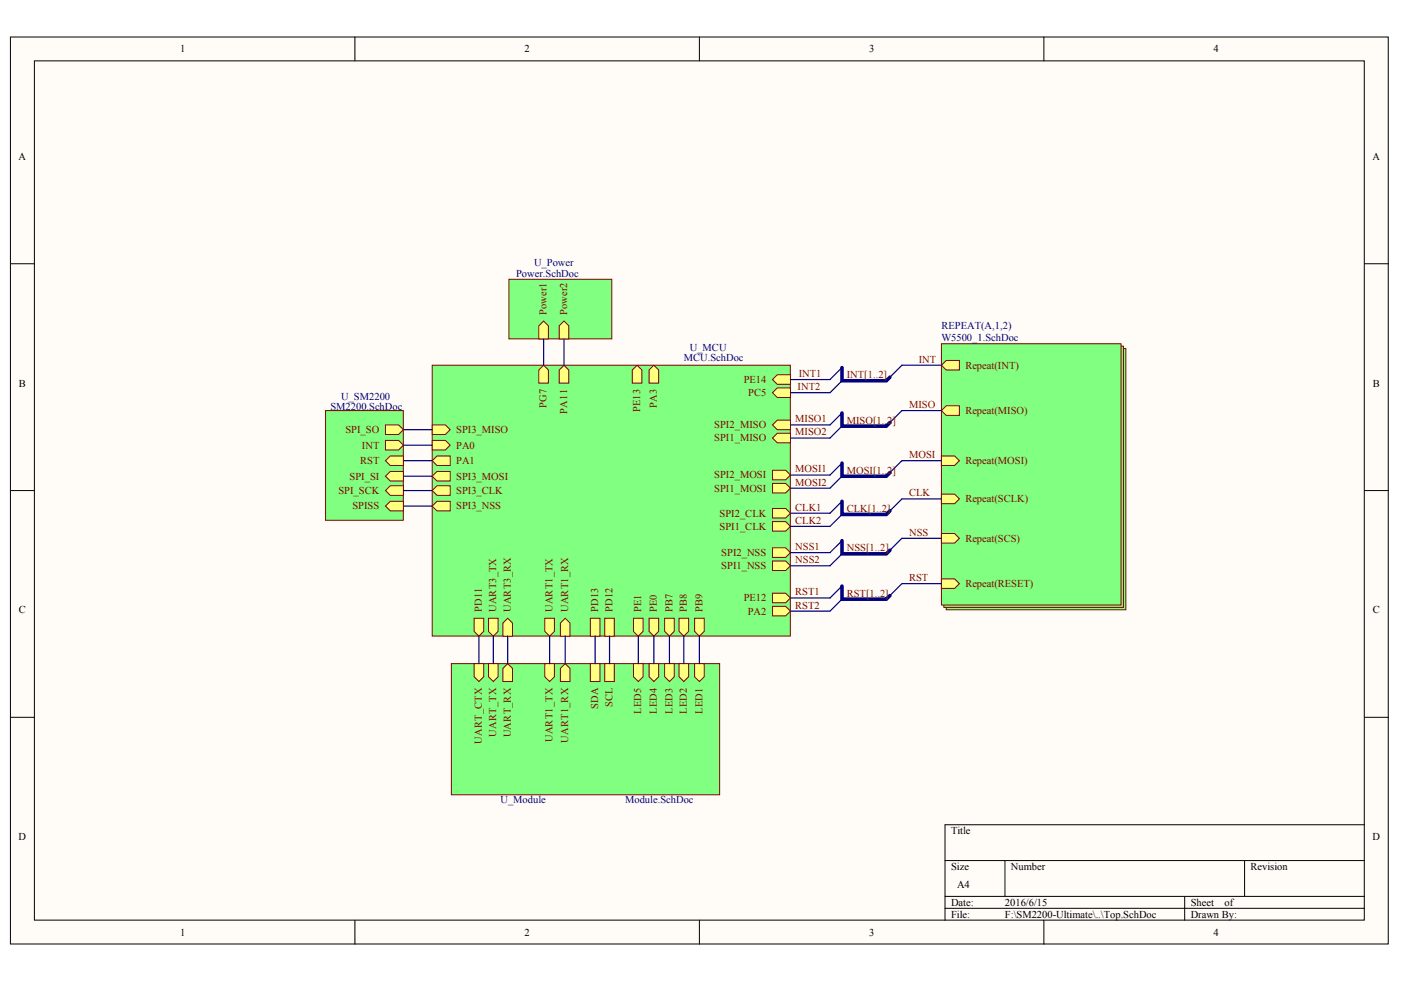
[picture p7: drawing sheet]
<svg xmlns="http://www.w3.org/2000/svg" width="287mm" height="202mm" viewBox="0 0 287 202" stroke-linecap="round" stroke-linejoin="round" font-family="sans-serif">
<g fill="#fffcf8" stroke="#000" stroke-width=".2">
<path d="M2.1 7.6h282.1v185.7h-282.1z"/>
<path d="M7 12.5h272.3v175.9h-272.3z"/>
</g>
<g fill="none" stroke="#000" stroke-width=".2">
<path d="M72.7 7.6v4.9M143.2 7.6v4.9M213.7 7.6v4.9M2.1 54h4.9M279.3 54h4.9M2.1 100.5h4.9M279.3 100.5h4.9M2.1 146.9h4.9M279.3 146.9h4.9M193.5 176.2h85.8M205.7 176.2v7.4M254.8 176.2v7.4"/>
<path d="M279.3 168.9h-85.8v19.6M72.7 188.5v4.9M143.2 188.5v4.9M193.5 183.6h85.8M193.5 186h85.8M213.7 188.5v4.9M242.5 183.6v4.9"/>
</g>
<g fill="#80ff80" stroke="#800000" stroke-width=".2">
<path d="M193.7 71.4h36.8v53.5h-36.8z"/>
<path d="M193.2 70.9h36.8v53.5h-36.8z"/>
<path d="M192.7 70.4h36.8v53.5h-36.8z"/>
</g>
<g fill="#ffff80" stroke="#800000" stroke-width=".2">
<path d="M192.7 118.6h2.7l1 .9-1 1h-2.7z" fill-rule="evenodd"/>
<path d="M192.7 74.8l1-1h2.7v2h-2.7z" fill-rule="evenodd"/>
<path d="M192.7 109.3h2.7l1 .9-1 1h-2.7z" fill-rule="evenodd"/>
<path d="M192.7 101.2h2.7l1 1-1 1h-2.7z" fill-rule="evenodd"/>
<path d="M192.7 93.4h2.7l1 1-1 .9h-2.7z" fill-rule="evenodd"/>
<path d="M192.7 84.1l1-1h2.7v2h-2.7z" fill-rule="evenodd"/>
</g>
<path d="M92.4 135.9h54.9v26.9h-54.9z" fill="#80ff80" stroke="#800000" stroke-width=".2"/>
<g fill="#ffff80" stroke="#800000" stroke-width=".2">
<path d="M103 136.9l.9-1 1 1v2.7h-1.9z" fill-rule="evenodd"/>
<path d="M100 135.9h2v2.7l-1 1-1-1z" fill-rule="evenodd"/>
<path d="M97.1 135.9h1.9v2.7l-1 1-.9-1z" fill-rule="evenodd"/>
<path d="M123.8 135.9h2v3.7h-2z" fill-rule="evenodd"/>
<path d="M120.9 135.9h1.9v3.7h-1.9z" fill-rule="evenodd"/>
<path d="M111.5 135.9h2v2.7l-1 1-1-1z" fill-rule="evenodd"/>
<path d="M114.7 136.9l1-1 1 1v2.7h-2z" fill-rule="evenodd"/>
<path d="M142.2 135.9h2v2.7l-1 1-1-1z" fill-rule="evenodd"/>
<path d="M139 135.9h2v2.7l-1 1-1-1z" fill-rule="evenodd"/>
<path d="M136.1 135.9h1.9v2.7l-1 1-.9-1z" fill-rule="evenodd"/>
<path d="M132.9 135.9h1.9v2.7l-.9 1-1-1z" fill-rule="evenodd"/>
<path d="M129.7 135.9h1.9v2.7l-.9 1-1-1z" fill-rule="evenodd"/>
</g>
<path d="M66.6 84.1h16v22.5h-16z" fill="#80ff80" stroke="#800000" stroke-width=".2"/>
<g fill="#ffff80" stroke="#800000" stroke-width=".2">
<path d="M78.9 103.6l1-.9h2.7v1.9h-2.7z" fill-rule="evenodd"/>
<path d="M78.9 100.5l1-1h2.7v1.9h-2.7z" fill-rule="evenodd"/>
<path d="M78.9 97.5l1-.9h2.7v1.9h-2.7z" fill-rule="evenodd"/>
<path d="M78.9 87h2.7l1 1-1 1h-2.7z" fill-rule="evenodd"/>
<path d="M78.9 94.4l1-1h2.7v1.9h-2.7z" fill-rule="evenodd"/>
<path d="M78.9 90.2h2.7l1 1-1 1h-2.7z" fill-rule="evenodd"/>
</g>
<path d="M104.2 57.2h21v12.2h-21z" fill="#80ff80" stroke="#800000" stroke-width=".2"/>
<g fill="#ffff80" stroke="#800000" stroke-width=".2">
<path d="M110.3 66.7l1-.9 1 .9v2.7h-2z" fill-rule="evenodd"/>
<path d="M114.5 66.7l1-.9 .9 .9v2.7h-1.9z" fill-rule="evenodd"/>
</g>
<path d="M88.5 74.8h73.3v55.5h-73.3z" fill="#80ff80" stroke="#800000" stroke-width=".2"/>
<g fill="#ffff80" stroke="#800000" stroke-width=".2">
<path d="M158.1 114.9h2.7l1 1-1 .9h-2.7z" fill-rule="evenodd"/>
<path d="M158.1 106.8h2.7l1 1-1 1h-2.7z" fill-rule="evenodd"/>
<path d="M158.1 89.7l1-1h2.7v2h-2.7z" fill-rule="evenodd"/>
<path d="M158.1 99h2.7l1 1-1 1h-2.7z" fill-rule="evenodd"/>
<path d="M158.1 112.2h2.7l1 1-1 1h-2.7z" fill-rule="evenodd"/>
<path d="M158.1 104.1h2.7l1 1-1 1h-2.7z" fill-rule="evenodd"/>
<path d="M158.1 87l1-1h2.7v2h-2.7z" fill-rule="evenodd"/>
<path d="M158.1 96.3h2.7l1 1-1 1h-2.7z" fill-rule="evenodd"/>
<path d="M132.9 75.8l1-1 .9 1v2.7h-1.9z" fill-rule="evenodd"/>
<path d="M158.1 80.4l1-1h2.7v2h-2.7z" fill-rule="evenodd"/>
<path d="M158.1 77.7l1-.9h2.7v1.9h-2.7z" fill-rule="evenodd"/>
<path d="M129.4 75.8l1-1 1 1v2.7h-2z" fill-rule="evenodd"/>
<path d="M158.1 121.5h2.7l1 1-1 .9h-2.7z" fill-rule="evenodd"/>
<path d="M158.1 124.2h2.7l1 1-1 .9h-2.7z" fill-rule="evenodd"/>
<path d="M88.5 94.4l1-1h2.7v1.9h-2.7z" fill-rule="evenodd"/>
<path d="M88.5 90.2h2.7l1 1-1 1h-2.7z" fill-rule="evenodd"/>
<path d="M111.5 126.6h2v2.7l-1 1-1-1z" fill-rule="evenodd"/>
<path d="M114.7 127.6l1-1 1 1v2.7h-2z" fill-rule="evenodd"/>
<path d="M100 126.6h2v2.7l-1 1-1-1z" fill-rule="evenodd"/>
<path d="M103 127.6l.9-1 1 1v2.7h-1.9z" fill-rule="evenodd"/>
<path d="M97.1 126.6h1.9v2.7l-1 1-.9-1z" fill-rule="evenodd"/>
<path d="M120.9 126.6h1.9v3.7h-1.9z" fill-rule="evenodd"/>
<path d="M123.8 126.6h2v3.7h-2z" fill-rule="evenodd"/>
<path d="M110.3 75.8l1-1 1 1v2.7h-2z" fill-rule="evenodd"/>
<path d="M114.5 75.8l1-1 .9 1v2.7h-1.9z" fill-rule="evenodd"/>
<path d="M129.7 126.6h1.9v2.7l-.9 1-1-1z" fill-rule="evenodd"/>
<path d="M132.9 126.6h1.9v2.7l-.9 1-1-1z" fill-rule="evenodd"/>
<path d="M142.2 126.6h2v2.7l-1 1-1-1z" fill-rule="evenodd"/>
<path d="M139 126.6h2v2.7l-1 1-1-1z" fill-rule="evenodd"/>
<path d="M136.1 126.6h1.9v2.7l-1 1-.9-1z" fill-rule="evenodd"/>
<path d="M88.5 100.5l1-1h2.7v1.9h-2.7z" fill-rule="evenodd"/>
<path d="M88.5 97.5l1-.9h2.7v1.9h-2.7z" fill-rule="evenodd"/>
<path d="M88.5 103.6l1-.9h2.7v1.9h-2.7z" fill-rule="evenodd"/>
<path d="M88.5 87h2.7l1 1-1 1h-2.7z" fill-rule="evenodd"/>
</g>
<g fill="none" stroke="#000080" stroke-width=".25">
<path d="M111.3 69.4v5.4M115.5 69.4v5.4M172.4 75.3l-2.5 2.4h-8.1M172.4 78l-2.5 2.4h-8.1M192.7 74.8h-8.1l-2.4 2.4M82.6 94.4h5.9M82.6 88h5.9M82.6 91.2h5.9M82.6 97.5h5.9M172.4 84.6l-2.5 2.4h-8.1M172.4 87.3l-2.5 2.4h-8.1M172.4 94.8l-2.5 2.5h-8.1"/>
<path d="M172.4 97.5l-2.5 2.5h-8.1M192.7 84.1h-8.1l-2.4 2.4M192.7 94.4h-8.1l-2.4 2.4M82.6 100.5h5.9M82.6 103.6h5.9M172.4 102.7l-2.5 2.4h-8.1M172.4 105.4l-2.5 2.4h-8.1M172.4 110.7l-2.5 2.5h-8.1M172.4 113.4l-2.5 2.5h-8.1M192.7 102.2h-8.1l-2.4 2.4M192.7 110.2h-8.1l-2.4 2.5M192.7 119.5h-8.1l-2.4 2.5"/>
<path d="M98 130.3v5.6M101 130.3v5.6M103.9 130.3v5.6M112.5 130.3v5.6M115.7 130.3v5.6M121.8 130.3v5.6M124.8 130.3v5.6M130.7 130.3v5.6M133.9 130.3v5.6M137 130.3v5.6M140 130.3v5.6M143.2 130.3v5.6"/>
<path d="M172.4 120l-2.5 2.5h-8.1M172.4 122.7l-2.5 2.5h-8.1"/>
</g>
<path d="M172.4 75.3v2.7h9l.8-.8M172.4 84.6v2.7h9l.8-.8M172.4 94.8v2.7h9l.8-.7M172.4 102.7v2.7h9l.8-.8M172.4 110.7v2.7h9l.8-.7M172.4 120v2.7h9l.8-.7" fill="none" stroke="#000080" stroke-width=".74"/>
<g font-size="2.2">
<text x="36.9" y="10.7">1</text>
<text x="107.4" y="10.7">2</text>
<text x="177.9" y="10.7">3</text>
<text x="248.4" y="10.7">4</text>
<text x="3.8" y="32.7">A</text>
<text x="281" y="32.7">A</text>
<text x="3.9" y="79.2">B</text>
<text x="281.1" y="79.2">B</text>
<text x="3.9" y="125.6">C</text>
<text x="281.1" y="125.6">C</text>
<text x="3.8" y="172.1">D</text>
<text x="194.7" y="170.8">Title</text>
<text x="281" y="172.1">D</text>
<text x="194.7" y="178.2">Size</text>
<text x="207" y="178.2">Number</text>
<text x="256" y="178.2">Revision</text>
<text x="194.7" y="185.5">Date:</text>
<text x="195.9" y="181.8">A4</text>
<text x="205.7" y="185.5">2016/6/15</text>
<text x="243.7" y="185.5">Sheet</text>
<text x="250.7" y="185.5">of</text>
<text x="36.9" y="191.6">1</text>
<text x="107.4" y="191.6">2</text>
<text x="177.9" y="191.6">3</text>
<text x="194.7" y="187.9">File:</text>
<text x="205.7" y="187.9">F:\SM2200-Ultimate\..\Top.SchDoc</text>
<text x="243.7" y="187.9">Drawn By:</text>
<text x="248.4" y="191.6">4</text>
</g>
<g font-size="2.2" fill="#000080">
<text x="105.6" y="56.7">Power.SchDoc</text>
<text x="109.3" y="54.5">U_Power</text>
<text x="141.2" y="71.8">U_MCU</text>
<text x="192.7" y="67.4">REPEAT(A,1,2)</text>
<text x="192.7" y="69.9">W5500_1.SchDoc</text>
<text x="140" y="74">MCU.SchDoc</text>
<text x="69.8" y="81.9">U_SM2200</text>
<text x="67.6" y="84.1">SM2200.SchDoc</text>
<text x="102.5" y="164.5">U_Module</text>
<text x="128" y="164.5">Module.SchDoc</text>
</g>
<g font-size="2.2" fill="#800000">
<text x="163.5" y="77.2">INT1</text>
<text x="173.3" y="77.5">INT[1..2]</text>
<text x="188.1" y="74.3">INT</text>
<text x="197.6" y="75.5">Repeat(INT)</text>
<text x="152.3" y="78.4">PE14</text>
<text x="153.2" y="81.1">PC5</text>
<text x="163.3" y="79.9">INT2</text>
<text x="186.1" y="83.6">MISO</text>
<text x="70.7" y="88.7">SPI_SO</text>
<text x="93.4" y="88.7">SPI3_MISO</text>
<text x="146.2" y="87.7">SPI2_MISO</text>
<text x="162.8" y="86.5">MISO1</text>
<text x="162.8" y="89.2">MISO2</text>
<text x="173.3" y="86.7">MISO[1..2]</text>
<text x="197.6" y="84.8">Repeat(MISO)</text>
<text x="73.7" y="95.1">RST</text>
<text x="74.1" y="91.9">INT</text>
<text x="93.4" y="95.1">PA1</text>
<text x="93.4" y="91.9">PA0</text>
<text x="146.2" y="90.4">SPI1_MISO</text>
<text x="186.1" y="93.8">MOSI</text>
<text x="197.6" y="95.1">Repeat(MOSI)</text>
<text x="69.3" y="101.2">SPI_SCK</text>
<text x="71.6" y="98.2">SPI_SI</text>
<text x="93.4" y="101.2">SPI3_CLK</text>
<text x="93.4" y="98.2">SPI3_MOSI</text>
<text x="146.2" y="100.7">SPI1_MOSI</text>
<text x="146.2" y="98">SPI2_MOSI</text>
<text x="162.8" y="96.8">MOSI1</text>
<text x="162.8" y="99.5">MOSI2</text>
<text x="173.3" y="97">MOSI[1..2]</text>
<text x="186.1" y="101.7">CLK</text>
<text x="72.1" y="104.3">SPISS</text>
<text x="93.4" y="104.3">SPI3_NSS</text>
<text x="147.3" y="105.8">SPI2_CLK</text>
<text x="162.8" y="104.6">CLK1</text>
<text x="162.8" y="107.3">CLK2</text>
<text x="173.3" y="104.8">CLK[1..2]</text>
<text x="197.6" y="102.9">Repeat(SCLK)</text>
<text x="147.3" y="108.5">SPI1_CLK</text>
<text x="147.7" y="113.9">SPI2_NSS</text>
<text x="162.8" y="112.7">NSS1</text>
<text x="173.3" y="112.9">NSS[1..2]</text>
<text x="186.1" y="109.7">NSS</text>
<text x="197.6" y="110.9">Repeat(SCS)</text>
<text x="147.7" y="116.6">SPI1_NSS</text>
<text x="162.8" y="115.3">NSS2</text>
<text x="186.1" y="119">RST</text>
<text x="152.3" y="123.2">PE12</text>
<text x="153.1" y="125.9">PA2</text>
<text x="162.8" y="121.9">RST1</text>
<text x="162.8" y="124.6">RST2</text>
<text x="173.3" y="122.2">RST[1..2]</text>
<text x="197.6" y="120.2">Repeat(RESET)</text>
</g>
<g font-size="2.1" fill="#800000">
<text x="111.9" y="64.5" transform="rotate(-90 111.9 64.5)">Power1</text>
<text x="116.1" y="64.5" transform="rotate(-90 116.1 64.5)">Power2</text>
<text x="111.9" y="83.6" transform="rotate(-90 111.9 83.6)">PG7</text>
<text x="134.5" y="83.6" transform="rotate(-90 134.5 83.6)">PA3</text>
<text x="116.1" y="84.7" transform="rotate(-90 116.1 84.7)">PA11</text>
<text x="131" y="84.5" transform="rotate(-90 131 84.5)">PE13</text>
<text x="98.7" y="125.4" transform="rotate(-90 98.7 125.4)">PD11</text>
<text x="101.6" y="125.4" transform="rotate(-90 101.6 125.4)">UART3_TX</text>
<text x="104.6" y="125.4" transform="rotate(-90 104.6 125.4)">UART3_RX</text>
<text x="113.1" y="125.4" transform="rotate(-90 113.1 125.4)">UART1_TX</text>
<text x="116.3" y="125.4" transform="rotate(-90 116.3 125.4)">UART1_RX</text>
<text x="122.5" y="125.4" transform="rotate(-90 122.5 125.4)">PD13</text>
<text x="125.4" y="125.4" transform="rotate(-90 125.4 125.4)">PD12</text>
<text x="131.3" y="125.4" transform="rotate(-90 131.3 125.4)">PE1</text>
<text x="134.5" y="125.4" transform="rotate(-90 134.5 125.4)">PE0</text>
<text x="137.7" y="125.4" transform="rotate(-90 137.7 125.4)">PB7</text>
<text x="140.6" y="125.4" transform="rotate(-90 140.6 125.4)">PB8</text>
<text x="143.8" y="125.4" transform="rotate(-90 143.8 125.4)">PB9</text>
<text x="122.5" y="145.2" transform="rotate(-90 122.5 145.2)">SDA</text>
<text x="125.4" y="144.9" transform="rotate(-90 125.4 144.9)">SCL</text>
<text x="131.3" y="146.2" transform="rotate(-90 131.3 146.2)">LED5</text>
<text x="134.5" y="146.2" transform="rotate(-90 134.5 146.2)">LED4</text>
<text x="137.7" y="146.2" transform="rotate(-90 137.7 146.2)">LED3</text>
<text x="140.6" y="146.2" transform="rotate(-90 140.6 146.2)">LED2</text>
<text x="143.8" y="146.2" transform="rotate(-90 143.8 146.2)">LED1</text>
<text x="98.7" y="152.4" transform="rotate(-90 98.7 152.4)">UART_CTX</text>
<text x="101.6" y="150.9" transform="rotate(-90 101.6 150.9)">UART_TX</text>
<text x="104.6" y="151" transform="rotate(-90 104.6 151)">UART_RX</text>
<text x="113.1" y="152" transform="rotate(-90 113.1 152)">UART1_TX</text>
<text x="116.3" y="152.1" transform="rotate(-90 116.3 152.1)">UART1_RX</text>
</g>
</svg>
